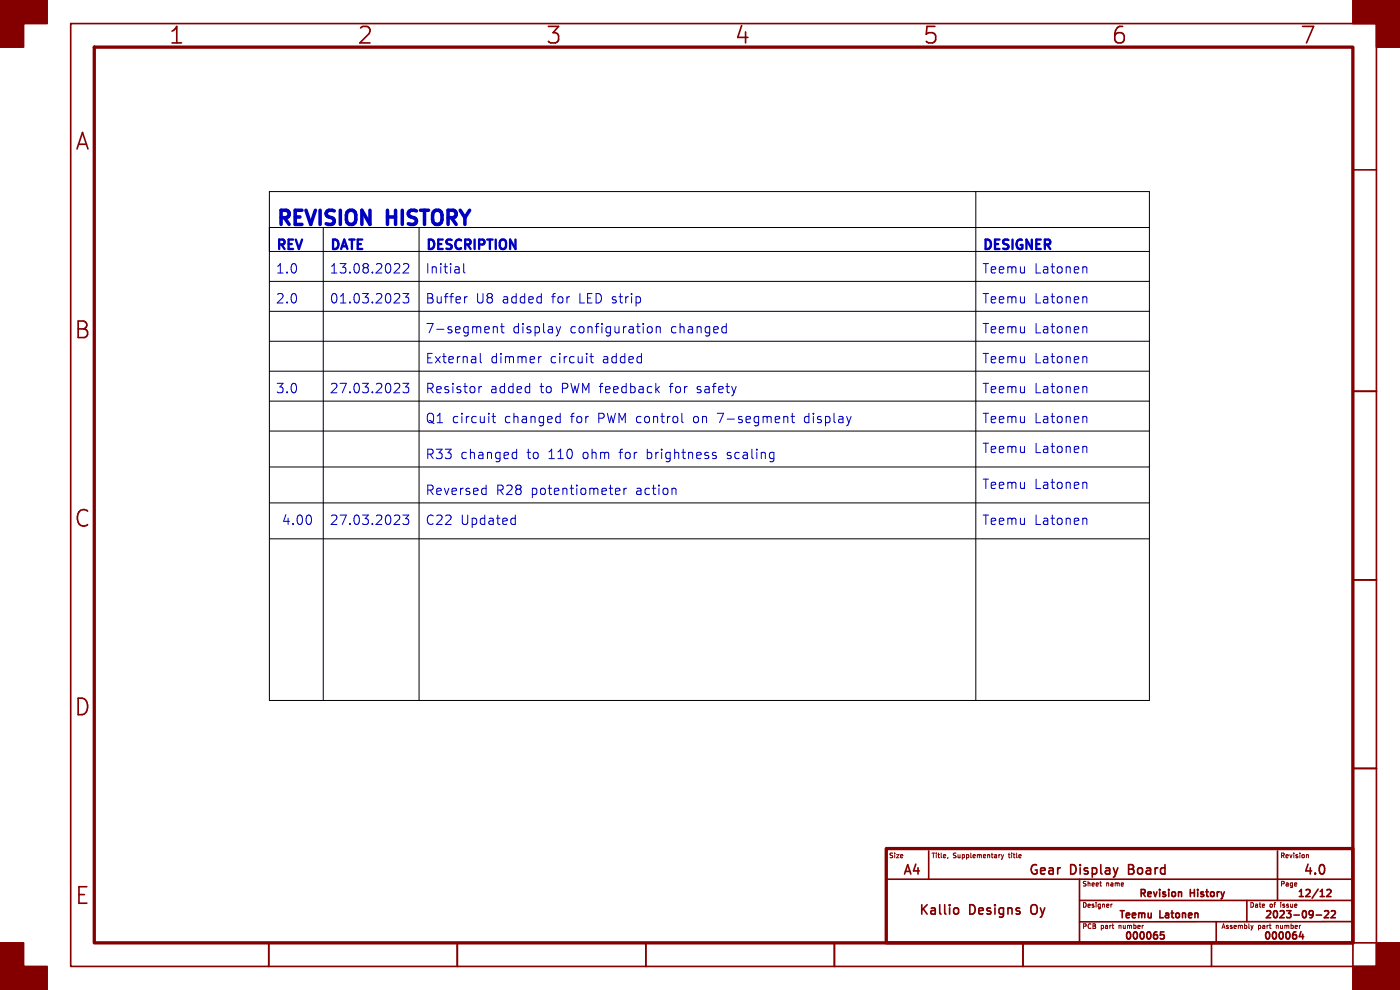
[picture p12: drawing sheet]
<svg xmlns="http://www.w3.org/2000/svg" width="297mm" height="210mm" viewBox="0 0 297 210" stroke-linecap="round" stroke-linejoin="round" font-family="sans-serif">
<g fill="none" stroke="#840000" stroke-width=".35">
<path d="M15 5h277v200h-277zM287 36h5M287 83h5M287 123h5M287 163h5M188 186.5h99M197 180.5v6M202.4 192.8l.6-.2 .4 .4v.5l-.2 .3-.5 .1-.3-.2M229 186.5v13.5M229 191h58M237.1 184.1l-.4 1.3M246.9 197.7h-.7l-.1 .7 .3-.1h.5l.1 .2-.1 .5-.2 .2-.6-.2"/>
<path d="M250.1 189.3h.5l.1 .9M258 195.5v4.5M264.5 191v4.5M271 180.5v10.5M276 197.6l-.4 1.1h1M276.4 198.2v1M279.2 194.1h1.2M280.1 190.2h.8M281 193.3l.6-.1 .3 .4-1 1.1h1M281.5 188.8l.6-.1 .3 .4-1 1.1h1M282.4 193.3l.6-.1 .3 .4-.9 1.1h.9M287 195.5h-58"/>
<path d="M57 200v5M97 200v5M137 200v5M177 200v5M181 200h111M217 200v5M257 200v5M287 200v5"/>
</g>
<path d="M20 10h267v190h-267zM188 180h99v20h-99z" fill="none" stroke="#840000" stroke-width=".7"/>
<g fill="#840000" stroke="#840000" stroke-width=".35">
<path d="M0 0h10v5h-5v5h-5z"/>
<path d="M0 200h5v5h5v5h-10z"/>
<path d="M287 0h10v10h-5v-5h-5z"/>
<path d="M292 200h5v10h-10v-5h5z"/>
</g>
<path d="M201.1 181.9l-.1 .2M212.1 181.3h.1M212.4 181.3l.3 .7M212.7 182l-.3 .3M212.9 181.3l-.2 .7M233.6 188h.1M235.7 191.8v.7M236 191.8l-.3 .2M265.4 196.3l.2 .7M265.6 197l-.1 .2M265.8 196.3l-.2 .7M277.2 181.3h.3l.1 .7" fill="none" stroke="#840000" stroke-width=".21"/>
<g fill="none" stroke="#0000c2" stroke-width=".21">
<path d="M84.6 56l.2 .3-.1 .5-1.1 1.1h1.2M85.6 56.1l.3-.2h.4l.3 .2 .1 .4-.1 .3-1.1 1.1h1.2M98.4 55.9v1.7l.3 .3M230 56.6l.5 .1 .1 .2v1M84.6 62.4l.2 .2-.1 .5-1.1 1.2h1.2M85.5 62.3h1.2l-.7 .7 .6 .2v.9l-.3 .2h-.5l-.3-.2M99.1 62.9l-.4 .1-.1 .3M101.9 75v1.7l.3 .3M104.7 69.5l.2-.2 .5 .1 .1 1.2M104.7 69.3v1.3M106.2 69.3h.7M106.5 68.6v1.7l.1 .2 .3 .1"/>
<path d="M114.3 75.6v1.4M114.8 75.6l-.3 .1-.2 .3M118 69.3l.5 1.3M118.5 70.6l-.3 .6M118.9 69.3l-.4 1.3M125.1 75.6h.8M125.4 75v1.7l.1 .2 .4 .1M135.8 63.1v1M137.4 69.5l.3-.2 .5 .1 .2 .3v.5a.54 .54 0 0 1-.5 .4 .54 .54 0 0 1-.5-.2M139.2 69.5l.3-.2 .5 .1 .1 1.2M139.2 69.3v1.3M153.5 69.3l.6 .1"/>
<path d="M154.1 70.5l-.6 .1M154.1 68.6v2M230 75.6l.5 .1 .1 .2v1.1M230 69.3l.5 .1 .1 .2v1M230 62.9l.5 .1 .1 .2v1.1M84.6 81.4l.2 .3-.1 .5-1.1 1.1h1.2M85.5 81.3h1.2l-.7 .8 .6 .2v.8l-.3 .2h-.5l-.3-.2M101.6 82v1.3M102.2 82l-.4 .1-.2 .3M104.4 88.3h.7M104.7 87.7v1.7v.2l.4 .1M109 96h.6"/>
<path d="M109.6 95.3v2M109.6 97.2l-.6 .1M118.3 88.3l.5 .1M118.8 89.6l-.5 .1M118.8 87.7v2M139.3 82.6l.6 .7M139.9 82l-.8 .7M144.7 87.7v1.7l.2 .3M151.9 96h-.5l-.3 .2 .1 .3 .7 .2v.5h-.8M156.2 82l-.5 1.3M163.6 96h.6M164.2 97.2l-.6 .1"/>
<path d="M164.2 96v1.6l-.2 .3-.5 .1M166.3 88.5l.3-.2 .4 .1 .1 1.3M166.3 88.3v1.4M167.8 88.3h.8M168.1 87.7v1.7l.1 .2 .4 .1M180.6 88.3l-.5 1.4M230 82l.5 .1 .1 .2v1M230 88.3l.5 .1 .1 .2v1.1M230 94.7l.5 .1 .1 .2v1M65.9 109.4l.2 .6-.2 1.1M84.6 109.4l.2 .2-.1 .5-1.1 1.2h1.2M85.5 109.3h1.2l-.7 .7 .6 .2v.9l-.3 .2h-.5l-.3-.2"/>
<path d="M102.6 103.6l.5 .1M103.1 102.9v2M103.1 104.8l-.5 .1M108.7 109.9l.6 .1M109.3 111.2l-.6 .1M109.3 109.3v2M130.6 104.2l.9-.1-.1-.4-.6-.1-.2 .3 .1 .9h.7M132.4 103.6v1.3M132.9 103.6l-.3 .1-.2 .3M142.8 103.6h.3l.3 .3v1M230 102.3l.5 .1 .1 .2v1M230 109.9l.5 .1 .1 .2v1.1"/>
</g>
<g fill="none" stroke="#000" stroke-width=".21">
<path d="M57.1 40.6h186.7v108h-186.7zM57.1 59.7h186.7M57.1 53.3h186.7M57.1 48.3h186.7M68.6 48.3v100.3M88.9 48.3v100.3M207 40.6v108M57.1 78.7h186.7M57.1 72.4h186.7M57.1 66h186.7M57.1 99.1h186.7M57.1 85.1h186.7"/>
<path d="M57.1 91.4h186.7M57.1 106.7h186.7M57.1 114.3h186.7"/>
</g>
<g font-size="4.9" fill="#840000">
<text x="35.7" y="9.8">1</text>
<text x="75.7" y="9.8">2</text>
<text x="115.7" y="9.8">3</text>
<text x="155.7" y="9.8">4</text>
<text x="195.7" y="9.8">5</text>
<text x="235.7" y="9.8">6</text>
<text x="275.7" y="9.8">7</text>
<text x="15.8" y="32.3">A</text>
<text x="15.6" y="72.3">B</text>
<text x="15.6" y="112.3">C</text>
<text x="15.6" y="152.3">D</text>
<text x="15.7" y="192.3">E</text>
</g>
<g font-size="4.2" fill="#0000c2">
<text x="58.4" y="48">REVISION</text>
<text x="82.6" y="48">HISTORY</text>
</g>
<g font-size="2.8" fill="#0000c2">
<text x="58.4" y="53.1">REV</text>
<text x="69.8" y="53.1">DATE</text>
<text x="90.2" y="53.1">DESCRIPTION</text>
<text x="208.3" y="53.1">DESIGNER</text>
<text x="58.4" y="58.2">1.0</text>
<text x="69.8" y="58.2">13.08.2022</text>
<text x="90.2" y="58.2">Initial</text>
<text x="208.3" y="58.2">Teemu</text>
<text x="219.3" y="58.2">Latonen</text>
<text x="58.4" y="64.5">2.0</text>
<text x="69.8" y="64.5">01.03.2023</text>
<text x="90.2" y="64.5">Buffer</text>
<text x="100.8" y="64.5">U8</text>
<text x="106.4" y="64.5">added</text>
<text x="116.9" y="64.5">for</text>
<text x="122.7" y="64.5">LED strip</text>
<text x="208.3" y="64.5">Teemu</text>
<text x="219.3" y="64.5">Latonen</text>
<text x="90.2" y="70.9">7-segment</text>
<text x="108.6" y="70.9">display</text>
<text x="120.8" y="70.9">configuration</text>
<text x="142.2" y="70.9">changed</text>
<text x="208.3" y="70.9">Teemu</text>
<text x="219.3" y="70.9">Latonen</text>
<text x="90.2" y="77.2">External</text>
<text x="103.9" y="77.2">dimmer</text>
<text x="116.6" y="77.2">circuit</text>
<text x="127.7" y="77.2">added</text>
<text x="208.3" y="77.2">Teemu</text>
<text x="219.3" y="77.2">Latonen</text>
<text x="58.4" y="83.6">3.0</text>
<text x="69.8" y="83.6">27.03.2023</text>
<text x="90.2" y="83.6">Resistor</text>
<text x="103.8" y="83.6">added</text>
<text x="114.4" y="83.6">to</text>
<text x="118.9" y="83.6">PWM feedback</text>
<text x="142" y="83.6">for</text>
<text x="147.8" y="83.6">safety</text>
<text x="208.3" y="83.6">Teemu</text>
<text x="219.3" y="83.6">Latonen</text>
<text x="90.2" y="89.9">Q1 circuit</text>
<text x="106.9" y="89.9">changed</text>
<text x="120.9" y="89.9">for</text>
<text x="126.7" y="89.9">PWM control</text>
<text x="147" y="89.9">on</text>
<text x="152.2" y="89.9">7-segment</text>
<text x="170.6" y="89.9">display</text>
<text x="208.3" y="89.9">Teemu</text>
<text x="219.3" y="89.9">Latonen</text>
<text x="90.2" y="97.5">R33</text>
<text x="97.6" y="97.5">changed</text>
<text x="111.6" y="97.5">to</text>
<text x="116.2" y="97.5">110</text>
<text x="123.4" y="97.5">ohm</text>
<text x="131.3" y="97.5">for</text>
<text x="137.1" y="97.5">brightness</text>
<text x="154.2" y="97.5">scaling</text>
<text x="208.3" y="96.3">Teemu</text>
<text x="219.3" y="96.3">Latonen</text>
<text x="90.2" y="105.2">Reversed</text>
<text x="105.1" y="105.2">R28</text>
<text x="112.5" y="105.2">potentiometer</text>
<text x="134.7" y="105.2">action</text>
<text x="208.3" y="103.9">Teemu</text>
<text x="219.3" y="103.9">Latonen</text>
<text x="59.7" y="111.5">4.00</text>
<text x="69.8" y="111.5">27.03.2023</text>
<text x="90.2" y="111.5">C22</text>
<text x="97.6" y="111.5">Updated</text>
<text x="208.3" y="111.5">Teemu</text>
<text x="219.3" y="111.5">Latonen</text>
</g>
<g font-size="2.8" fill="#840000">
<text x="191.4" y="186">A4</text>
<text x="218.1" y="186">Gear</text>
<text x="227" y="186">Display</text>
<text x="239.9" y="186">Board</text>
<text x="276.3" y="186">4.0</text>
<text x="194.7" y="194.5">Kallio</text>
<text x="205.6" y="194.5">Designs</text>
<text x="219.3" y="194.5">Oy</text>
</g>
<g font-size="2.1" fill="#840000">
<text x="241.5" y="190.8">Revision</text>
<text x="252.7" y="190.8">History</text>
<text x="275" y="190.8">12/12</text>
<text x="237.1" y="195.3">Teemu</text>
<text x="246.1" y="195.3">Latonen</text>
<text x="268.1" y="195.3">2023-09-22</text>
<text x="238.3" y="199.8">000065</text>
<text x="267.8" y="199.8">000064</text>
</g>
<g font-size="1.4" fill="#840000">
<text x="188.5" y="182.3">Size</text>
<text x="197.5" y="182.3">Title,</text>
<text x="202.3" y="182.3">Supplementary</text>
<text x="214.4" y="182.3">title</text>
<text x="271.5" y="182.3">Revision</text>
<text x="229.5" y="188.3">Sheet</text>
<text x="234.8" y="188.3">name</text>
<text x="271.5" y="188.3">Page</text>
<text x="229.5" y="192.8">Designer</text>
<text x="229.5" y="197.3">PCB</text>
<text x="233.6" y="197.3">part</text>
<text x="237.7" y="197.3">number</text>
<text x="259" y="197.3">Assembly</text>
<text x="265" y="192.8">Date</text>
<text x="267" y="197.3">part</text>
<text x="269.4" y="192.8">of</text>
<text x="271.1" y="197.3">number</text>
<text x="272" y="192.8">issue</text>
</g>
</svg>
